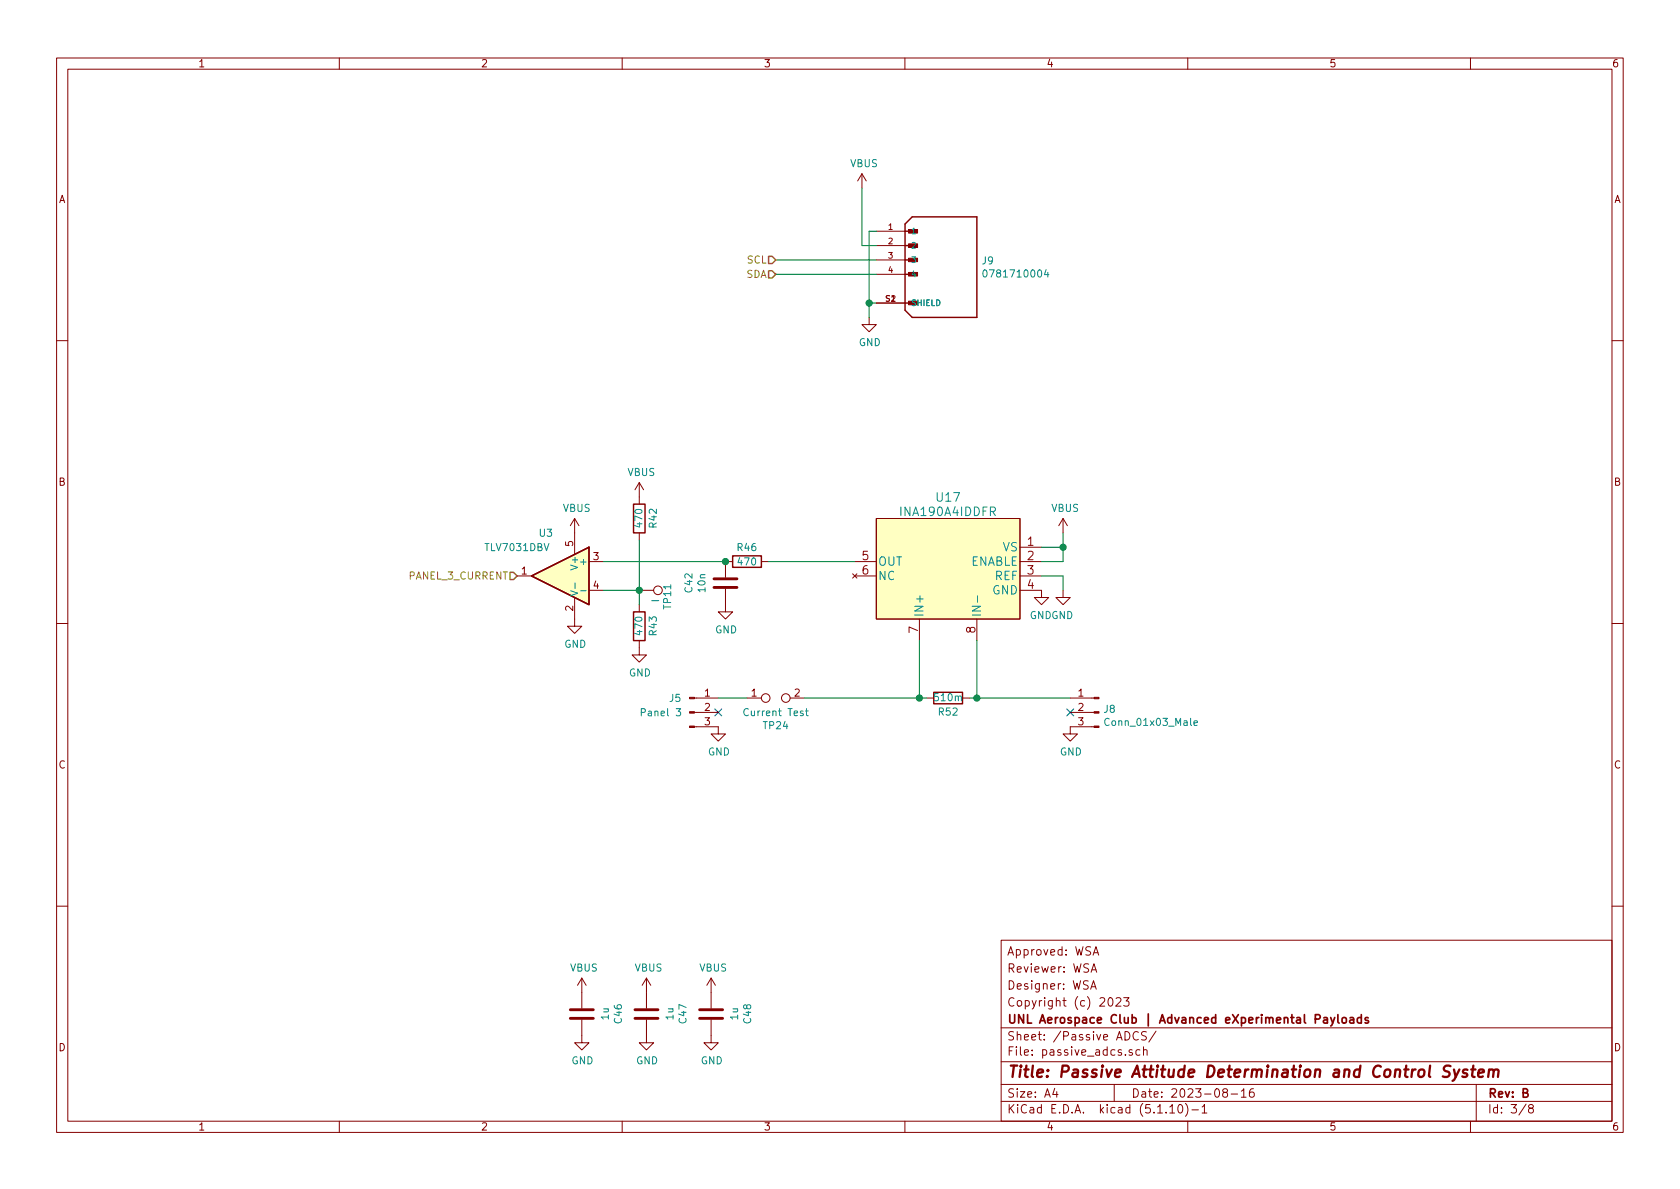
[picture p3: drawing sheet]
<svg xmlns="http://www.w3.org/2000/svg" width="297mm" height="210mm" viewBox="0 0 297 210" stroke-linecap="round" stroke-linejoin="round" font-family="sans-serif">
<g fill="none" stroke="#840000" stroke-width=".18">
<path d="M10 10.3h277v189.9h-277zM12 12.2h273v186.1h-273zM60 10.3v1.9M110 10.3v1.9M160 10.3v1.9M210 10.3v1.9M260 10.3v1.9M152.4 30.7l-.8 1.3M152.4 30.7v2.6M152.4 30.7l.8 1.3M153.7 56.1v1.3h1.2l-1.2 1.3-1.3-1.3h1.3M154.9 40.9h5.1"/>
<path d="M154.9 43.4h5.1M154.9 46h5.1M154.9 48.5h5.1M154.9 53.6h5.1M10 60.2h2M285 60.2h2M101.6 91.7l-.8 1.3M101.6 91.7v6.3M101.6 91.7l.8 1.3M104.1 99.3h2.6M113 85.3v3.8M113 94.2v1.3"/>
<path d="M113 85.3l-.7 1.3M113 85.3l.8 1.3M129.5 99.3h-1.2v2.8M134.6 99.3h1.3M151.1 99.3h3.8M154.9 91.7h25.4v17.8h-25.4zM180.3 96.8h3.8M180.3 99.3h3.8M188 91.7l-.8 1.3M188 91.7v2.5M188 91.7l.7 1.3M10 110.3h2"/>
<path d="M91.4 101.8h2.6M101.6 105.7v5h1.3l-1.3 1.3-1.3-1.3h1.3M104.1 104.4h2.6M113 113.3v2.5h1.3l-1.3 1.3-1.2-1.3h1.2M113 106.9v1.3M113 104.4h2.6M128.3 104.1v4.1h1.2l-1.2 1.3-1.3-1.3h1.3M150.7 101.5l.8 .7M151.1 101.8h3.8M151.5 101.5l-.8 .7M162.6 109.5v3.8M172.7 109.5v3.8"/>
<path d="M180.3 104.4h3.8v1.3h-1.2l1.2 1.2 1.3-1.2h-1.3M180.3 101.8h3.8M188 104.4v1.3h-1.3l1.3 1.2 1.2-1.2h-1.2M285 110.3h2M122.8 128.5h4.2v1.3h1.3l-1.3 1.3-1.3-1.3h1.3M122.8 126h4.2M122.8 123.4h4.2M132.1 123.4h2.5M139.7 123.4h2.5M163.8 123.4h1.3M170.2 123.4h1.2M189.2 126h4.2"/>
<path d="M189.2 123.4h4.2M193.4 128.5h-4.2v1.3h1.3l-1.3 1.3-1.2-1.3h1.2M10 160.2h2M102.9 173v5.3M102.9 173l-.8 1.2M102.9 173l.7 1.2M114.3 173v5.3M114.3 173l-.8 1.2M114.3 173l.8 1.2M125.7 173v5.3M125.7 173l-.7 1.2M125.7 173l.8 1.2"/>
<path d="M177 166.3h108v32h-108zM192.8 174.9l.5-1.5 .5 1.5M192.9 171.9l.5-1.5 .5 1.5M193 174.5h.7M193.1 171.5h.7M193.3 168.9l.5-1.5 .5 1.5M193.4 168.5h.7M196.1 176.5l.2-.1a.8 .8 0 0 1 .5 .8 .8 .8 0 0 1-.5 .7 1 1 0 0 1-.2-1.4zM197.3 176.6l.3-.2h.3l.3 .5-.9 1h.9M198.7 176.4h.9l-.5 .6 .4 .1v.7l-.2 .1-.6-.1M285 160.2h2M60 198.3v1.9"/>
<path d="M102.9 180.3v4.1h1.2l-1.2 1.3-1.3-1.3h1.3M110 198.3v1.9M114.3 180.3v4.1h1.3l-1.3 1.3-1.3-1.3h1.3M125.7 180.3v4.1h1.3l-1.3 1.3-1.2-1.3h1.2M160 198.3v1.9M177 194.8h108M177 191.8h108M177 187.8h108M177 181.8h108M186.5 192.5l-.4 1h1M186.8 193v1M197 191.8v3"/>
<path d="M200.2 185.7l-.4-.1-.2 .2 .1 .2 .5 .2v.3h-.6M201.3 182.6a.7 .7 0 0 0-.9 .2 .7 .7 0 0 0 .1 .9 .55 .55 0 0 0 .8 .1M201.5 185.7l-.4-.1-.3 .3 .2 .6h.5M202.2 185.7l.2-.1 .4 .1v.9M202.2 185.1v1.5M202.7 182.5l-.6-.1-.3 .3 .1 .3 .7 .4v.4a.62 .62 0 0 1-.8 0M204.4 182.3l-1.3 2M206.8 195.8l.5-.5v1.5M206.8 196.8h.9M208.5 195.4l.1-.1a.8 .8 0 0 1 .5 .8 .8 .8 0 0 1-.5 .7 1 1 0 0 1-.1-1.4zM209.6 195.1a1.71 1.71 0 0 1 0 2.3M210 198.3v1.9"/>
<path d="M210.7 196.3h1.2M212.5 195.8l.5-.5v1.5M212.5 196.8h.9M216.5 193.2l-.3-.3 .1-.2a.48 .48 0 0 1 .6-.1l.1 .2-.1 .3-.6 .1a.48 .48 0 0 0 0 .7l.2 .1 .5-.1v-.4l-.2-.3M217.7 193.5h1.1M219.5 193l.4-.5v1.5M219.5 194h.8M221.6 192.5a.59 .59 0 0 0-.7 .7l.1 .7 .2 .1 .5-.1 .1-.5-.2-.2-.4-.1-.3 .3M260 198.3v1.9M261 191.8v6.5M269.8 195.2l-1.2 2M270.6 196l-.3-.2v-.2l.3-.3h.2l.3 .3-.1 .2-.6 .2a.48 .48 0 0 0-.1 .7l.3 .1 .4-.1a.48 .48 0 0 0-.2-.7"/>
<circle cx="116.3" cy="104.4" r=".76"/>
<circle cx="135.4" cy="123.4" r=".76"/>
<circle cx="138.9" cy="123.4" r=".76"/>
</g>
<path d="M256.5 188.5l-.3-.1-.7 .1a.47 .47 0 0 0-.2 .5 .47 .47 0 0 0 .3 .4l.4 .1a.48 .48 0 0 1 .3 .5 .48 .48 0 0 1-.4 .4l-.8-.1M257.1 189.1l.3 1.3M258 189.1l-.9 1.8-.3 .2M259.5 189.2h-.7l-.2 .3 .3 .3 .5 .1v.3l-.1 .1-.2 .1-.6-.1M260.1 189.1h.8M260.5 188.4l-.2 1.8v.1l.4 .1M261.4 189.8l1-.2-.1-.4h-.8l-.2 1 .3 .2 .6-.1M263.3 189.3a.5 .5 0 0 1 .8 .1l-.1 1M263.3 189.1l-.2 1.3M264.1 189.4a.47 .47 0 0 1 .4-.3 .47 .47 0 0 1 .5 .3l-.2 1" fill="none" stroke="#840000" stroke-width=".41"/>
<path d="M235.3 179.9l.3 1M236 179.9l-.5 1.4-.2 .1M236.6 179.4v1.3l.2 .2M240.7 179.4v1.5M234.1 180h.5l.1 .9M234.7 180.3l-.5 .1-.2 .2 .2 .3 .5-.1M237.3 180.1l.3-.2 .4 .2v.7l-.2 .1-.5-.1zM238.7 180h.6v.9M239.3 180.3l-.5 .1a.29 .29 0 0 0-.2 .2 .29 .29 0 0 0 .2 .3l.5-.1M240.7 180l-.4-.1-.3 .3 .1 .6 .2 .1 .4-.1M241.9 180l-.3-.1-.2 .2v.3l.5 .1v.3h-.5" fill="none" stroke="#840000" stroke-width=".3"/>
<path d="M160 39.6l1.3-1.3h11.4v17.8h-11.4l-1.3-1.2zM160 40.9h1.9M160 43.4h1.9M160 46h1.9M160 48.5h1.9M160 53.6h1.9M112 89.1h2v5.1h-2zM129.5 98.3h5.1v2h-5.1zM94 101.8l10.1-5v10.1zM112 108.2h2v5.1h-2zM165.1 122.4h5.1v2.1h-5.1z" fill="none" stroke="#840000" stroke-width=".25"/>
<path d="M126.2 103.9h4.1M126.2 102.4h4.1M100.8 178.6h4.1M112.3 178.6h4M123.7 178.6h4.1M100.8 180.1h4.1M112.3 180.1h4M123.7 180.1h4.1" fill="none" stroke="#840000" stroke-width=".51"/>
<g fill="#ffffc2" stroke="#ffffc2" stroke-width=".18">
<path d="M154.9 91.7h25.4v17.8h-25.4z"/>
<path d="M94 101.8l10.1-5v10.1z"/>
</g>
<path d="M173.9 47.8l.2-.1a.67 .67 0 0 1 .4 .7 .67 .67 0 0 1-.4 .6l-.3-.2v-.3zM185 47.7l-.3 .9h.7M185.3 48.2v.8M100.9 104.5l1.3 .4-1.3 .4M101.7 103.1v1M102.7 104.5h.9M172.8 105.4v1.1M119.6 125.3h.7l-.4 .5 .4 .1v.5l-.2 .2-.5-.1M142.4 125.7h.5M142.6 125.3v1.1l.3 .2M211.1 127.9l.6-.1v-.3h-.4l-.2 .1 .1 .6h.5" fill="none" stroke="#008484" stroke-width=".18"/>
<g fill="#840000" stroke="#840000" stroke-width=".18">
<path d="M160.6 40.6h1.6v.6h-1.6z"/>
<path d="M121.9 128.4h.9v.2h-.9z"/>
<path d="M121.9 125.9h.9v.2h-.9z"/>
<path d="M121.9 123.3h.9v.3h-.9z"/>
<path d="M193.4 128.4h.9v.2h-.9z"/>
<path d="M193.4 125.9h.9v.2h-.9z"/>
<path d="M193.4 123.3h.9v.3h-.9z"/>
</g>
<g fill="none" stroke="#008400" stroke-width=".18">
<path d="M152.4 33.3v10.1h2.5M137.2 46h17.7M137.2 48.5h17.7M153.7 53.6h1.2M154.9 40.9h-1.2v15.2M106.7 99.3h21.6M113 95.5v11.4M135.9 99.3h15.2M184.1 96.8h3.9M188 94.2v5.1h-3.9M106.7 104.4h6.3M162.6 113.3v10.1"/>
<path d="M172.7 113.3v10.1M184.1 101.8h3.9v2.6M127 123.4h5.1M142.2 123.4h21.6M171.4 123.4h17.8"/>
</g>
<path d="M135.9 45.3h.6l.7 .7-.7 .6h-.6zM135.9 47.9h.6l.7 .6-.7 .6h-.6zM90.2 101.2h.6l.6 .6-.6 .7h-.6z" fill="none" stroke="#848400" stroke-width=".25"/>
<g fill="#008400" stroke="#008400" stroke-width=".25">
<circle cx="172.7" cy="123.4" r=".51"/>
<circle cx="128.3" cy="99.3" r=".51"/>
<circle cx="162.6" cy="123.4" r=".51"/>
<circle cx="113" cy="104.4" r=".51"/>
<circle cx="153.7" cy="53.6" r=".51"/>
<circle cx="188" cy="96.8" r=".51"/>
</g>
<path d="M126.4 125.4l1.2 1.2M127.6 125.4l-1.2 1.2M188.6 125.4l1.2 1.2M189.8 125.4l-1.2 1.2" fill="none" stroke="#000084" stroke-width=".18"/>
<text font-size="2.8" fill="#840000" x="178" y="190.5">Title: Passive Attitude Determination and Control System</text>
<g font-size="2.1" fill="#008484">
<text x="165.7" y="88.7">U17</text>
<text x="159.4" y="91.3">INA190A4IDDFR</text>
<text x="155.2" y="100">OUT</text>
<text x="171.5" y="100">ENABLE</text>
<text x="177.3" y="97.5">VS</text>
<text x="155.2" y="102.6">NC</text>
<text x="175.4" y="105.1">GND</text>
<text x="175.9" y="102.6">REF</text>
<text x="163.3" y="109.2" transform="rotate(-90 163.3 109.2)">IN+</text>
<text x="173.5" y="109.2" transform="rotate(-90 173.5 109.2)">IN-</text>
</g>
<g font-size="2.1" fill="#840000">
<text x="152.5" y="99.1">5</text>
<text x="152.5" y="101.6">6</text>
<text x="181.7" y="96.5">1</text>
<text x="181.7" y="99.1">2</text>
<text x="181.7" y="101.6">3</text>
<text x="181.7" y="104.1">4</text>
<text x="162.3" y="112" transform="rotate(-90 162.3 112)">7</text>
<text x="172.5" y="112" transform="rotate(-90 172.5 112)">8</text>
<text x="178" y="172">Reviewer: WSA</text>
<text x="178" y="169">Approved: WSA</text>
<text x="178" y="178">Copyright (c) 2023</text>
<text x="178" y="175">Designer: WSA</text>
<text x="178" y="184">Sheet: /Passive ADCS/</text>
<text x="178" y="181">UNL Aerospace Club | Advanced eXperimental Payloads</text>
<text x="178" y="186.7">File: passive_adcs.sch</text>
<text x="178" y="196.9">KiCad E.D.A. kicad (5.1.10)-1</text>
<text x="178" y="194.1">Size: A4</text>
<text x="200" y="194.1">Date: 2023-08-16</text>
<text x="263" y="194.1">Rev: B</text>
<text x="263" y="196.9">Id: 3/8</text>
</g>
<g font-size="1.8" fill="#840000">
<text x="35" y="11.9">1</text>
<text x="85" y="11.9">2</text>
<text x="135" y="11.9">3</text>
<text x="185" y="11.9">4</text>
<text x="235" y="11.9">5</text>
<text x="285" y="11.9">6</text>
<text x="10.4" y="35.9">A</text>
<text x="285.4" y="35.9">A</text>
<text x="10.4" y="85.9">B</text>
<text x="285.4" y="85.9">B</text>
<text x="92.2" y="101.6">1</text>
<text x="101.3" y="96.6" transform="rotate(-90 101.3 96.6)">5</text>
<text x="104.9" y="99.1">3</text>
<text x="104.9" y="104.1">4</text>
<text x="101.3" y="108" transform="rotate(-90 101.3 108)">2</text>
<text x="124.6" y="123.2">1</text>
<text x="124.6" y="125.7">2</text>
<text x="132.9" y="123.2">1</text>
<text x="140.5" y="123.2">2</text>
<text x="190.7" y="123.2">1</text>
<text x="190.7" y="125.7">2</text>
<text x="124.6" y="128.3">3</text>
<text x="190.7" y="128.3">3</text>
<text x="10.4" y="135.9">C</text>
<text x="285.4" y="135.9">C</text>
<text x="10.4" y="185.9">D</text>
<text x="285.4" y="185.9">D</text>
<text x="35" y="199.9">1</text>
<text x="85" y="199.9">2</text>
<text x="135" y="199.9">3</text>
<text x="185" y="199.9">4</text>
<text x="235" y="199.9">5</text>
<text x="285" y="199.9">6</text>
</g>
<g font-size="1.8" fill="#008484">
<text x="150.3" y="29.6">VBUS</text>
<text x="173.7" y="46.8">J9</text>
<text x="174.7" y="49.1">0781710004</text>
<text x="151.8" y="61.2">GND</text>
<text x="111" y="84.2">VBUS</text>
<text x="95.4" y="94.9">U3</text>
<text x="99.5" y="90.5">VBUS</text>
<text x="113.6" y="93.1" transform="rotate(-90 113.6 93.1)">470</text>
<text x="116.1" y="93.3" transform="rotate(-90 116.1 93.3)">R42</text>
<text x="185.9" y="90.5">VBUS</text>
<text x="85.9" y="97.5">TLV7031DBV</text>
<text x="102.2" y="100.4" transform="rotate(-90 102.2 100.4)">V+</text>
<text x="103" y="99.9">+</text>
<text x="130.4" y="97.5">R46</text>
<text x="130.6" y="100">470</text>
<text x="116.6" y="106.4" transform="rotate(-90 116.6 106.4)">I</text>
<text x="118.7" y="107.6" transform="rotate(-90 118.7 107.6)">TP11</text>
<text x="122.4" y="104.7" transform="rotate(-90 122.4 104.7)">C42</text>
<text x="124.7" y="104.6" transform="rotate(-90 124.7 104.6)">10n</text>
<text x="113.6" y="112.2" transform="rotate(-90 113.6 112.2)">470</text>
<text x="116.1" y="112.3" transform="rotate(-90 116.1 112.3)">R43</text>
<text x="126.4" y="112">GND</text>
<text x="182.1" y="109.5">GNDGND</text>
<text x="99.8" y="114.5">GND</text>
<text x="111.2" y="119.6">GND</text>
<text x="118.4" y="124.1">J5</text>
<text x="165.4" y="124">510m</text>
<text x="113.7" y="126.7">Panel 3</text>
<text x="131.9" y="126.6">Current Test</text>
<text x="135.1" y="129">TP24</text>
<text x="166" y="126.5">R52</text>
<text x="195.2" y="126.1">J8</text>
<text x="195.9" y="128.4">Conn_01x03_Male</text>
<text x="125.2" y="133.6">GND</text>
<text x="187.4" y="133.6">GND</text>
<text x="100.8" y="171.8">VBUS</text>
<text x="112.2" y="171.8">VBUS</text>
<text x="123.7" y="171.8">VBUS</text>
<text x="107.6" y="180.3" transform="rotate(-90 107.6 180.3)">1u</text>
<text x="110" y="180.9" transform="rotate(-90 110 180.9)">C46</text>
<text x="119.1" y="180.3" transform="rotate(-90 119.1 180.3)">1u</text>
<text x="121.4" y="180.9" transform="rotate(-90 121.4 180.9)">C47</text>
<text x="130.5" y="180.3" transform="rotate(-90 130.5 180.3)">1u</text>
<text x="132.8" y="180.9" transform="rotate(-90 132.8 180.9)">C48</text>
<text x="101" y="188.2">GND</text>
<text x="112.5" y="188.2">GND</text>
<text x="123.9" y="188.2">GND</text>
</g>
<g font-size="1.8" fill="#848400">
<text x="132.1" y="46.6">SCL</text>
<text x="131.9" y="49.1">SDA</text>
<text x="72.3" y="102.5">PANEL_3_CURRENT</text>
</g>
<g font-size="1.4" fill="#840000">
<text x="157.1" y="40.6">1</text>
<text x="157.1" y="43.2">2</text>
<text x="157.1" y="45.7">3</text>
<text x="156.6" y="53.3">S1</text>
<text x="157.1" y="48.3">4</text>
<text x="157.6" y="53.3">2</text>
</g>
<g font-size="1.4" fill="#008484">
<text x="161" y="41.4">1</text>
<text x="161" y="43.9">2</text>
<text x="161" y="46.5">3</text>
<text x="161" y="49">4</text>
<text x="161" y="54.1">SHIELD</text>
</g>
</svg>
